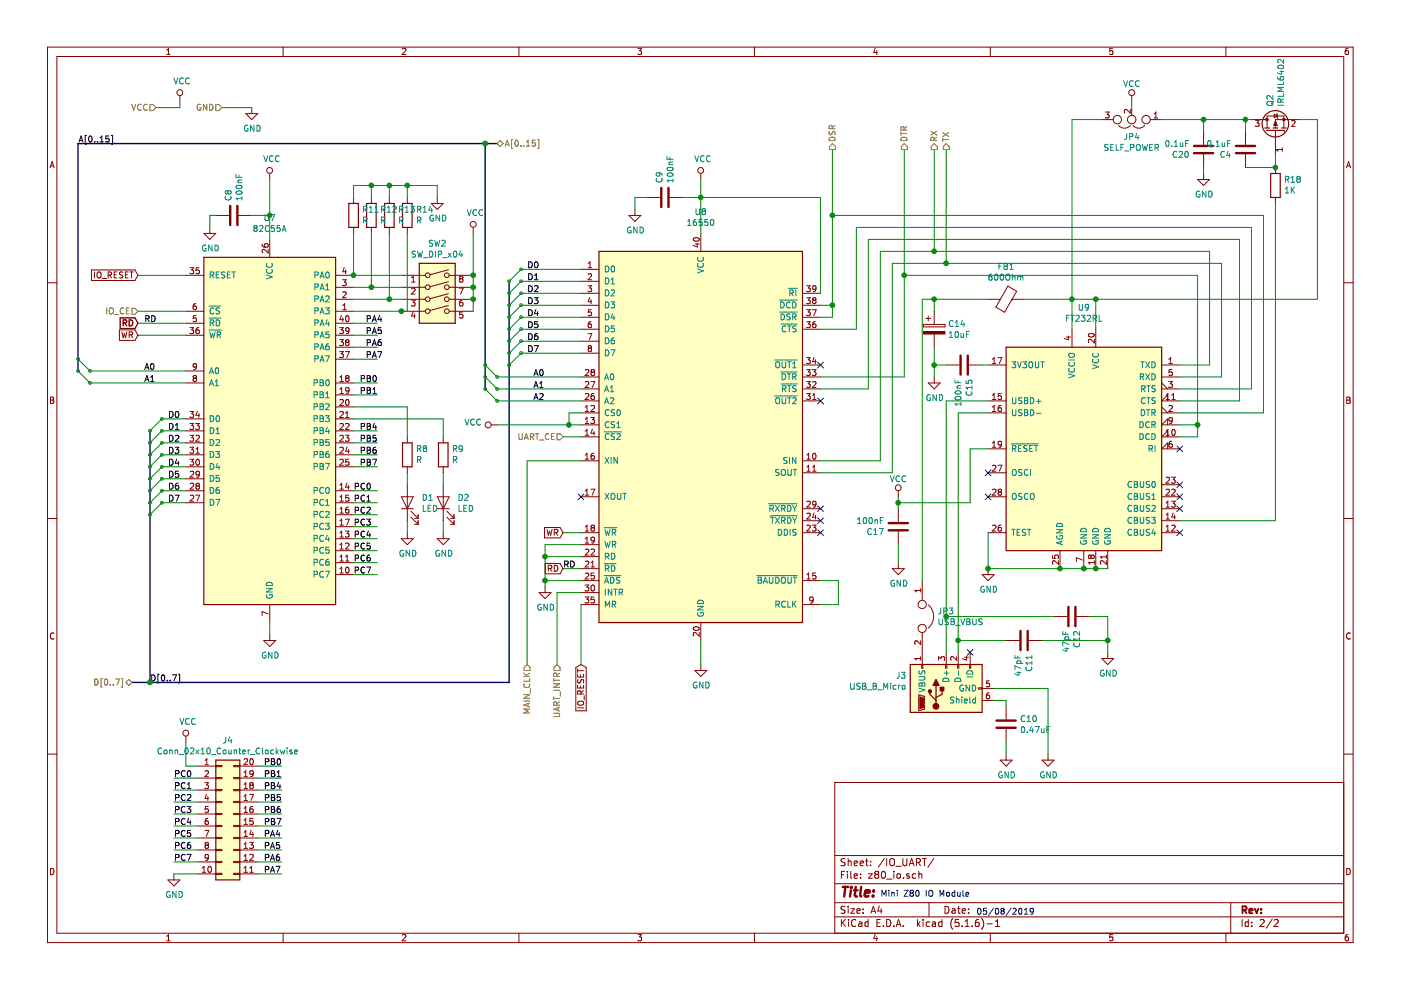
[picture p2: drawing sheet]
EESchema Schematic File Version 4
EELAYER 30 0
EELAYER END
$Descr A4 11693 8268
encoding utf-8
Sheet 2 2
Title ""
Date ""
Rev ""
Comp ""
Comment1 ""
Comment2 ""
Comment3 ""
Comment4 ""
$EndDescr
$Comp
L Interface:82C55A U7
U 1 1
P 2250 3600
F 0 "U7" H 2250 5381 50  0000 C CNN
F 1 "82C55A" H 2250 5290 50  0000 C CNN
F 2 "Package_DIP:DIP-40_W15.24mm_LongPads" H 2250 3900 50  0001 C CNN
F 3 "http://jap.hu/electronic/8255.pdf" H 2250 3900 50  0001 C CNN
	1    2250 3600
	1    0    0    -1  
$EndComp
$Comp
L Device:C C8
U 1 1
P 1950 1800
F 0 "C8" H 2065 1846 50  0000 L CNN
F 1 "100nF" H 2065 1755 50  0000 L CNN
F 2 "Capacitor_THT:C_Disc_D7.0mm_W2.5mm_P5.00mm" H 1988 1650 50  0001 C CNN
F 3 "~" H 1950 1800 50  0001 C CNN
	1    1950 1800
	0    -1   -1   0   
$EndComp
$Comp
L power:GND #PWR0124
U 1 1
P 1750 1900
F 0 "#PWR0124" H 1750 1650 50  0001 C CNN
F 1 "GND" H 1755 1727 50  0000 C CNN
F 2 "" H 1750 1900 50  0001 C CNN
F 3 "" H 1750 1900 50  0001 C CNN
	1    1750 1900
	1    0    0    -1  
$EndComp
$Comp
L power:GND #PWR0125
U 1 1
P 2250 5300
F 0 "#PWR0125" H 2250 5050 50  0001 C CNN
F 1 "GND" H 2255 5127 50  0000 C CNN
F 2 "" H 2250 5300 50  0001 C CNN
F 3 "" H 2250 5300 50  0001 C CNN
	1    2250 5300
	1    0    0    -1  
$EndComp
Wire Wire Line
	2250 5300 2250 5200
Wire Wire Line
	1750 1900 1750 1800
Wire Wire Line
	1750 1800 1800 1800
Wire Wire Line
	2100 1800 2250 1800
Text GLabel 1150 2300 0    50   Input ~ 0
IO_RESET
Wire Wire Line
	1150 2300 1550 2300
Wire Wire Line
	1150 2600 1550 2600
Wire Wire Line
	1550 2700 1150 2700
Wire Wire Line
	1550 2800 1150 2800
Text Label 1200 2700 0    50   ~ 0
RD
Text GLabel 1150 2800 0    50   Input ~ 0
WR
Text Label 1200 3100 0    50   ~ 0
A0
Text Label 1200 3200 0    50   ~ 0
A1
$Comp
L Interface_UART:16550 U8
U 1 1
P 5850 3650
F 0 "U8" H 5850 5531 50  0000 C CNN
F 1 "16550" H 5850 5440 50  0000 C CNN
F 2 "Package_DIP:DIP-40_W15.24mm_LongPads" H 5850 3650 50  0001 C CIN
F 3 "http://www.ti.com/lit/ds/symlink/pc16550d.pdf" H 5850 3650 50  0001 C CNN
	1    5850 3650
	1    0    0    -1  
$EndComp
$Comp
L power:GND #PWR0120
U 1 1
P 5850 5550
F 0 "#PWR0120" H 5850 5300 50  0001 C CNN
F 1 "GND" H 5855 5377 50  0000 C CNN
F 2 "" H 5850 5550 50  0001 C CNN
F 3 "" H 5850 5550 50  0001 C CNN
	1    5850 5550
	1    0    0    -1  
$EndComp
$Comp
L Device:C C9
U 1 1
P 5550 1650
F 0 "C9" H 5665 1696 50  0000 L CNN
F 1 "100nF" H 5665 1605 50  0000 L CNN
F 2 "Capacitor_THT:C_Disc_D7.0mm_W2.5mm_P5.00mm" H 5588 1500 50  0001 C CNN
F 3 "~" H 5550 1650 50  0001 C CNN
	1    5550 1650
	0    -1   -1   0   
$EndComp
$Comp
L power:VCC #PWR0121
U 1 1
P 5850 1500
F 0 "#PWR0121" H 5850 1350 50  0001 C CNN
F 1 "VCC" H 5867 1673 50  0000 C CNN
F 2 "" H 5850 1500 50  0001 C CNN
F 3 "" H 5850 1500 50  0001 C CNN
	1    5850 1500
	1    0    0    -1  
$EndComp
Wire Wire Line
	5850 1500 5850 1650
$Comp
L power:GND #PWR0122
U 1 1
P 5300 1750
F 0 "#PWR0122" H 5300 1500 50  0001 C CNN
F 1 "GND" H 5305 1577 50  0000 C CNN
F 2 "" H 5300 1750 50  0001 C CNN
F 3 "" H 5300 1750 50  0001 C CNN
	1    5300 1750
	1    0    0    -1  
$EndComp
Wire Wire Line
	5700 1650 5850 1650
Wire Wire Line
	5400 1650 5300 1650
Wire Wire Line
	5300 1650 5300 1750
Wire Wire Line
	5850 1950 5850 1650
Connection ~ 5850 1650
Text Label 1400 3500 0    50   ~ 0
D0
Text Label 1400 3600 0    50   ~ 0
D1
Text Label 1400 3700 0    50   ~ 0
D2
Text Label 1400 3800 0    50   ~ 0
D3
Text Label 1400 3900 0    50   ~ 0
D4
Text Label 1400 4000 0    50   ~ 0
D5
Text Label 1400 4100 0    50   ~ 0
D6
Text Label 1400 4200 0    50   ~ 0
D7
Wire Wire Line
	4700 3650 4850 3650
Wire Wire Line
	4850 3550 4750 3550
Wire Wire Line
	4750 3550 4750 3450
Wire Wire Line
	4750 3450 4850 3450
Connection ~ 4750 3550
Wire Wire Line
	6850 4850 7000 4850
Wire Wire Line
	7000 4850 7000 5050
Wire Wire Line
	7000 5050 6850 5050
Text GLabel 4700 4450 0    50   Input ~ 0
WR
Wire Wire Line
	4700 4450 4850 4450
Wire Wire Line
	4850 4750 4700 4750
Text Label 4700 4750 0    50   ~ 0
RD
Wire Wire Line
	5850 5550 5850 5350
Wire Wire Line
	4850 4550 4550 4550
Wire Wire Line
	4550 4550 4550 4650
Wire Wire Line
	4550 4650 4850 4650
Wire Wire Line
	4850 4850 4550 4850
Wire Wire Line
	4550 4850 4550 4650
Connection ~ 4550 4650
$Comp
L power:GND #PWR0127
U 1 1
P 4550 4900
F 0 "#PWR0127" H 4550 4650 50  0001 C CNN
F 1 "GND" H 4555 4727 50  0000 C CNN
F 2 "" H 4550 4900 50  0001 C CNN
F 3 "" H 4550 4900 50  0001 C CNN
	1    4550 4900
	1    0    0    -1  
$EndComp
Wire Wire Line
	4550 4900 4550 4850
Connection ~ 4550 4850
Text GLabel 4850 5550 3    50   Input ~ 0
IO_RESET
Wire Wire Line
	4850 4950 4650 4950
Wire Wire Line
	4650 4950 4650 5550
Wire Wire Line
	4850 5550 4850 5050
Text Label 4450 3250 0    50   ~ 0
A1
Text Label 4450 3350 0    50   ~ 0
A2
Text Label 4450 3150 0    50   ~ 0
A0
Wire Wire Line
	4850 3850 4400 3850
Text Label 4400 2250 0    50   ~ 0
D0
Text Label 4400 2350 0    50   ~ 0
D1
Text Label 4400 2450 0    50   ~ 0
D2
Text Label 4400 2550 0    50   ~ 0
D3
Text Label 4400 2650 0    50   ~ 0
D4
Text Label 4400 2750 0    50   ~ 0
D5
Text Label 4400 2850 0    50   ~ 0
D6
Text Label 4400 2950 0    50   ~ 0
D7
NoConn ~ 4850 4150
$Comp
L Interface_USB:FT232RL U9
U 1 1
P 9050 3750
F 0 "U9" H 9050 4931 50  0000 C CNN
F 1 "FT232RL" H 9050 4840 50  0000 C CNN
F 2 "Package_SO:SSOP-28_5.3x10.2mm_P0.65mm" H 9050 3750 50  0001 C CNN
F 3 "http://www.ftdichip.com/Products/ICs/FT232RL.htm" H 9050 3750 50  0001 C CNN
	1    9050 3750
	1    0    0    -1  
$EndComp
Wire Wire Line
	6850 3850 7350 3850
Wire Wire Line
	7350 3850 7350 2100
Wire Wire Line
	7350 2100 7800 2100
Wire Wire Line
	10100 2100 10100 3050
Wire Wire Line
	10100 3050 9850 3050
Wire Wire Line
	6850 3950 7450 3950
Wire Wire Line
	7450 3950 7450 2200
Wire Wire Line
	7450 2200 7900 2200
Wire Wire Line
	10200 2200 10200 3150
Wire Wire Line
	10200 3150 9850 3150
Wire Wire Line
	6850 3250 7250 3250
Wire Wire Line
	7250 3250 7250 2000
Wire Wire Line
	7250 2000 10350 2000
Wire Wire Line
	10350 2000 10350 3350
Wire Wire Line
	10350 3350 9850 3350
Wire Wire Line
	6850 2750 7150 2750
Wire Wire Line
	7150 2750 7150 1900
Wire Wire Line
	7150 1900 10450 1900
Wire Wire Line
	10450 1900 10450 3250
Wire Wire Line
	10450 3250 9850 3250
Wire Wire Line
	6850 2650 6950 2650
Wire Wire Line
	10550 1800 10550 3450
Wire Wire Line
	10550 3450 9850 3450
NoConn ~ 8250 4150
NoConn ~ 8250 3950
$Comp
L Connector:USB_B_Micro J3
U 1 1
P 7900 5750
F 0 "J3" V 8003 6080 50  0000 L CNN
F 1 "USB_B_Micro" V 7912 6080 50  0000 L CNN
F 2 "Connector_USB:USB_Mini-B_Lumberg_2486_01_Horizontal" H 8050 5700 50  0001 C CNN
F 3 "~" H 8050 5700 50  0001 C CNN
	1    7900 5750
	0    -1   -1   0   
$EndComp
Wire Wire Line
	7900 3350 8250 3350
Wire Wire Line
	8250 3450 8000 3450
NoConn ~ 8100 5450
$Comp
L Device:C C10
U 1 1
P 8400 6050
F 0 "C10" H 8515 6096 50  0000 L CNN
F 1 "0.47uF" H 8515 6005 50  0000 L CNN
F 2 "Capacitor_THT:C_Disc_D3.0mm_W1.6mm_P2.50mm" H 8438 5900 50  0001 C CNN
F 3 "~" H 8400 6050 50  0001 C CNN
	1    8400 6050
	1    0    0    -1  
$EndComp
Wire Wire Line
	8300 5850 8400 5850
Wire Wire Line
	8400 5850 8400 5900
Wire Wire Line
	8300 5750 8750 5750
$Comp
L power:GND #PWR0128
U 1 1
P 8400 6300
F 0 "#PWR0128" H 8400 6050 50  0001 C CNN
F 1 "GND" H 8405 6127 50  0000 C CNN
F 2 "" H 8400 6300 50  0001 C CNN
F 3 "" H 8400 6300 50  0001 C CNN
	1    8400 6300
	1    0    0    -1  
$EndComp
$Comp
L power:GND #PWR0129
U 1 1
P 8750 6300
F 0 "#PWR0129" H 8750 6050 50  0001 C CNN
F 1 "GND" H 8755 6127 50  0000 C CNN
F 2 "" H 8750 6300 50  0001 C CNN
F 3 "" H 8750 6300 50  0001 C CNN
	1    8750 6300
	1    0    0    -1  
$EndComp
Wire Wire Line
	8400 6200 8400 6300
Wire Wire Line
	8750 5750 8750 6300
Wire Wire Line
	6850 3150 7550 3150
Wire Wire Line
	10000 3550 9850 3550
NoConn ~ 9850 4450
NoConn ~ 9850 4250
NoConn ~ 9850 4150
NoConn ~ 9850 4050
Wire Wire Line
	8250 4450 8250 4750
Wire Wire Line
	8250 4750 8850 4750
Connection ~ 8850 4750
Wire Wire Line
	8850 4750 9050 4750
Connection ~ 9050 4750
Wire Wire Line
	9050 4750 9150 4750
Connection ~ 9150 4750
Wire Wire Line
	9150 4750 9250 4750
$Comp
L power:GND #PWR0130
U 1 1
P 8250 4750
F 0 "#PWR0130" H 8250 4500 50  0001 C CNN
F 1 "GND" H 8255 4577 50  0000 C CNN
F 2 "" H 8250 4750 50  0001 C CNN
F 3 "" H 8250 4750 50  0001 C CNN
	1    8250 4750
	1    0    0    -1  
$EndComp
Connection ~ 8250 4750
NoConn ~ 6850 3050
NoConn ~ 6850 3350
NoConn ~ 6850 4450
NoConn ~ 6850 4350
NoConn ~ 6850 4250
Wire Wire Line
	9850 3650 10000 3650
Wire Wire Line
	10000 3650 10000 3550
NoConn ~ 9850 3750
Wire Wire Line
	7900 3350 7900 5150
Wire Wire Line
	8000 3450 8000 5350
$Comp
L Device:C C11
U 1 1
P 8550 5350
F 0 "C11" H 8665 5396 50  0000 L CNN
F 1 "47pF" H 8665 5305 50  0000 L CNN
F 2 "Capacitor_THT:C_Disc_D3.0mm_W1.6mm_P2.50mm" H 8588 5200 50  0001 C CNN
F 3 "~" H 8550 5350 50  0001 C CNN
	1    8550 5350
	0    1    1    0   
$EndComp
$Comp
L Device:C C12
U 1 1
P 8950 5150
F 0 "C12" H 9065 5196 50  0000 L CNN
F 1 "47pF" H 9065 5105 50  0000 L CNN
F 2 "Capacitor_THT:C_Disc_D3.0mm_W1.6mm_P2.50mm" H 8988 5000 50  0001 C CNN
F 3 "~" H 8950 5150 50  0001 C CNN
	1    8950 5150
	0    1    1    0   
$EndComp
Wire Wire Line
	8400 5350 8000 5350
Connection ~ 8000 5350
Wire Wire Line
	8000 5350 8000 5450
Wire Wire Line
	8800 5150 7900 5150
Connection ~ 7900 5150
Wire Wire Line
	7900 5150 7900 5450
Wire Wire Line
	8700 5350 9250 5350
Wire Wire Line
	9250 5350 9250 5150
Wire Wire Line
	9250 5150 9100 5150
$Comp
L power:GND #PWR0131
U 1 1
P 9250 5450
F 0 "#PWR0131" H 9250 5200 50  0001 C CNN
F 1 "GND" H 9255 5277 50  0000 C CNN
F 2 "" H 9250 5450 50  0001 C CNN
F 3 "" H 9250 5450 50  0001 C CNN
	1    9250 5450
	1    0    0    -1  
$EndComp
Wire Wire Line
	9250 5450 9250 5350
Connection ~ 9250 5350
Text Notes 7350 7500 0    50   ~ 0
Mini Z80 IO Module
Text Notes 8150 7650 0    50   ~ 0
05/08/2019
$Comp
L Device:Ferrite_Bead FB1
U 1 1
P 8400 2500
F 0 "FB1" V 8126 2500 50  0000 C CNN
F 1 "600Ohm" V 8217 2500 50  0000 C CNN
F 2 "Inductor_SMD:L_0805_2012Metric" V 8330 2500 50  0001 C CNN
F 3 "~" H 8400 2500 50  0001 C CNN
	1    8400 2500
	0    1    1    0   
$EndComp
Wire Wire Line
	7700 2500 7800 2500
$Comp
L power:GND #PWR0133
U 1 1
P 7800 3150
F 0 "#PWR0133" H 7800 2900 50  0001 C CNN
F 1 "GND" H 7805 2977 50  0000 C CNN
F 2 "" H 7800 3150 50  0001 C CNN
F 3 "" H 7800 3150 50  0001 C CNN
	1    7800 3150
	1    0    0    -1  
$EndComp
Wire Wire Line
	7800 3150 7800 3050
Wire Wire Line
	7800 3050 7900 3050
Wire Wire Line
	8200 3050 8250 3050
Wire Bus Line
	650  1200 4050 1200
Entry Wire Line
	4050 3250 4150 3350
Entry Wire Line
	4050 3150 4150 3250
Entry Wire Line
	4050 3050 4150 3150
Wire Wire Line
	4150 3150 4850 3150
Wire Wire Line
	4150 3250 4850 3250
Wire Wire Line
	4150 3350 4850 3350
Entry Wire Line
	650  3000 750  3100
Entry Wire Line
	650  3100 750  3200
Wire Wire Line
	750  3100 1550 3100
Wire Wire Line
	750  3200 1550 3200
Text GLabel 1150 2700 0    50   Input ~ 0
RD
Text GLabel 1150 2700 0    50   Input ~ 0
RD
Text GLabel 4700 4750 0    50   Input ~ 0
RD
Text Label 650  1200 0    50   ~ 0
A[0..15]
Wire Bus Line
	1250 5700 4250 5700
Entry Wire Line
	4250 2350 4350 2250
Entry Wire Line
	1250 3600 1350 3500
Wire Wire Line
	4350 2250 4850 2250
Wire Wire Line
	1350 3500 1550 3500
Wire Bus Line
	1250 5700 1100 5700
Connection ~ 1250 5700
Text HLabel 1100 5700 0    50   BiDi ~ 0
D[0..7]
Connection ~ 4050 1200
Text HLabel 4150 1200 2    50   BiDi ~ 0
A[0..15]
Wire Bus Line
	4050 1200 4150 1200
Text Label 1250 5700 0    50   ~ 0
D[0..7]
$Comp
L Switch:SW_DIP_x04 SW2
U 1 1
P 3650 2500
F 0 "SW2" H 3650 2967 50  0000 C CNN
F 1 "SW_DIP_x04" H 3650 2876 50  0000 C CNN
F 2 "Package_DIP:DIP-8_W7.62mm_LongPads" H 3650 2500 50  0001 C CNN
F 3 "~" H 3650 2500 50  0001 C CNN
	1    3650 2500
	1    0    0    -1  
$EndComp
Wire Wire Line
	3950 2600 3950 2500
Connection ~ 3950 2300
Wire Wire Line
	3950 2300 3950 1950
Connection ~ 3950 2400
Wire Wire Line
	3950 2400 3950 2300
Connection ~ 3950 2500
Wire Wire Line
	3950 2500 3950 2400
$Comp
L power:VCC #PWR0144
U 1 1
P 3950 1950
F 0 "#PWR0144" H 3950 1800 50  0001 C CNN
F 1 "VCC" H 3967 2123 50  0000 C CNN
F 2 "" H 3950 1950 50  0001 C CNN
F 3 "" H 3950 1950 50  0001 C CNN
	1    3950 1950
	1    0    0    -1  
$EndComp
$Comp
L Device:R R11
U 1 1
P 2950 1800
F 0 "R11" H 2880 1754 50  0000 R CNN
F 1 "R" H 2880 1845 50  0000 R CNN
F 2 "Resistor_THT:R_Axial_DIN0207_L6.3mm_D2.5mm_P7.62mm_Horizontal" V 2880 1800 50  0001 C CNN
F 3 "~" H 2950 1800 50  0001 C CNN
	1    2950 1800
	-1   0    0    1   
$EndComp
$Comp
L Device:R R12
U 1 1
P 3100 1800
F 0 "R12" H 3030 1754 50  0000 R CNN
F 1 "R" H 3030 1845 50  0000 R CNN
F 2 "Resistor_THT:R_Axial_DIN0207_L6.3mm_D2.5mm_P7.62mm_Horizontal" V 3030 1800 50  0001 C CNN
F 3 "~" H 3100 1800 50  0001 C CNN
	1    3100 1800
	-1   0    0    1   
$EndComp
$Comp
L Device:R R13
U 1 1
P 3250 1800
F 0 "R13" H 3180 1754 50  0000 R CNN
F 1 "R" H 3180 1845 50  0000 R CNN
F 2 "Resistor_THT:R_Axial_DIN0207_L6.3mm_D2.5mm_P7.62mm_Horizontal" V 3180 1800 50  0001 C CNN
F 3 "~" H 3250 1800 50  0001 C CNN
	1    3250 1800
	-1   0    0    1   
$EndComp
$Comp
L Device:R R14
U 1 1
P 3400 1800
F 0 "R14" H 3330 1754 50  0000 R CNN
F 1 "R" H 3330 1845 50  0000 R CNN
F 2 "Resistor_THT:R_Axial_DIN0207_L6.3mm_D2.5mm_P7.62mm_Horizontal" V 3330 1800 50  0001 C CNN
F 3 "~" H 3400 1800 50  0001 C CNN
	1    3400 1800
	-1   0    0    1   
$EndComp
Wire Wire Line
	2950 2300 3350 2300
Wire Wire Line
	2950 2400 3100 2400
Wire Wire Line
	2950 2500 3250 2500
Wire Wire Line
	2950 2600 3350 2600
Wire Wire Line
	2950 1950 2950 2300
Connection ~ 2950 2300
Wire Wire Line
	3100 1950 3100 2400
Connection ~ 3100 2400
Wire Wire Line
	3100 2400 3350 2400
Wire Wire Line
	3250 1950 3250 2500
Connection ~ 3250 2500
Wire Wire Line
	3250 2500 3350 2500
Wire Wire Line
	3400 1950 3400 2600
Wire Wire Line
	3400 2600 3350 2600
Connection ~ 3350 2600
Wire Wire Line
	2950 1650 2950 1550
Wire Wire Line
	2950 1550 3100 1550
Wire Wire Line
	3100 1550 3100 1650
Connection ~ 3100 1550
Wire Wire Line
	3100 1550 3250 1550
Wire Wire Line
	3250 1650 3250 1550
Connection ~ 3250 1550
Wire Wire Line
	3250 1550 3400 1550
Wire Wire Line
	3400 1650 3400 1550
Connection ~ 3400 1550
Wire Wire Line
	3400 1550 3650 1550
$Comp
L power:GND #PWR0145
U 1 1
P 3650 1650
F 0 "#PWR0145" H 3650 1400 50  0001 C CNN
F 1 "GND" H 3655 1477 50  0000 C CNN
F 2 "" H 3650 1650 50  0001 C CNN
F 3 "" H 3650 1650 50  0001 C CNN
	1    3650 1650
	1    0    0    -1  
$EndComp
Wire Wire Line
	3650 1650 3650 1550
Wire Wire Line
	3700 4450 3700 4350
$Comp
L power:GND #PWR0140
U 1 1
P 3700 4450
F 0 "#PWR0140" H 3700 4200 50  0001 C CNN
F 1 "GND" H 3705 4277 50  0000 C CNN
F 2 "" H 3700 4450 50  0001 C CNN
F 3 "" H 3700 4450 50  0001 C CNN
	1    3700 4450
	1    0    0    -1  
$EndComp
Wire Wire Line
	3700 3950 3700 4050
Wire Wire Line
	3400 3400 3400 3650
Wire Wire Line
	2950 3500 3700 3500
Wire Wire Line
	3700 3500 3700 3650
$Comp
L Device:LED D2
U 1 1
P 3700 4200
F 0 "D2" V 3739 4083 50  0000 R CNN
F 1 "LED" V 3648 4083 50  0000 R CNN
F 2 "LED_THT:LED_D3.0mm" H 3700 4200 50  0001 C CNN
F 3 "~" H 3700 4200 50  0001 C CNN
	1    3700 4200
	0    -1   -1   0   
$EndComp
$Comp
L Device:R R9
U 1 1
P 3700 3800
F 0 "R9" H 3630 3754 50  0000 R CNN
F 1 "R" H 3630 3845 50  0000 R CNN
F 2 "Resistor_THT:R_Axial_DIN0207_L6.3mm_D2.5mm_P7.62mm_Horizontal" V 3630 3800 50  0001 C CNN
F 3 "~" H 3700 3800 50  0001 C CNN
	1    3700 3800
	-1   0    0    1   
$EndComp
Wire Wire Line
	3400 4450 3400 4350
Wire Wire Line
	3400 3400 2950 3400
$Comp
L power:GND #PWR0139
U 1 1
P 3400 4450
F 0 "#PWR0139" H 3400 4200 50  0001 C CNN
F 1 "GND" H 3405 4277 50  0000 C CNN
F 2 "" H 3400 4450 50  0001 C CNN
F 3 "" H 3400 4450 50  0001 C CNN
	1    3400 4450
	1    0    0    -1  
$EndComp
Wire Wire Line
	3400 3950 3400 4050
$Comp
L Device:LED D1
U 1 1
P 3400 4200
F 0 "D1" V 3439 4083 50  0000 R CNN
F 1 "LED" V 3348 4083 50  0000 R CNN
F 2 "LED_THT:LED_D3.0mm" H 3400 4200 50  0001 C CNN
F 3 "~" H 3400 4200 50  0001 C CNN
F 4 "GREEN" V 3400 4200 50  0001 C CNN "Color"
	1    3400 4200
	0    -1   -1   0   
$EndComp
$Comp
L Device:R R8
U 1 1
P 3400 3800
F 0 "R8" H 3330 3754 50  0000 R CNN
F 1 "R" H 3330 3845 50  0000 R CNN
F 2 "Resistor_THT:R_Axial_DIN0207_L6.3mm_D2.5mm_P7.62mm_Horizontal" V 3330 3800 50  0001 C CNN
F 3 "~" H 3400 3800 50  0001 C CNN
	1    3400 3800
	-1   0    0    1   
$EndComp
$Comp
L Connector_Generic:Conn_02x10_Counter_Clockwise J4
U 1 1
P 1850 6800
F 0 "J4" H 1900 7417 50  0000 C CNN
F 1 "Conn_02x10_Counter_Clockwise" H 1900 7326 50  0000 C CNN
F 2 "Connector_IDC:IDC-Header_2x10_P2.54mm_Horizontal" H 1850 6800 50  0001 C CNN
F 3 "~" H 1850 6800 50  0001 C CNN
	1    1850 6800
	1    0    0    -1  
$EndComp
Text Label 2950 4100 0    50   ~ 0
PC0
Text Label 2950 4200 0    50   ~ 0
PC1
Text Label 2950 4300 0    50   ~ 0
PC2
Text Label 2950 4400 0    50   ~ 0
PC3
Text Label 2950 4500 0    50   ~ 0
PC4
Text Label 2950 4600 0    50   ~ 0
PC5
Text Label 2950 4700 0    50   ~ 0
PC6
Text Label 2950 4800 0    50   ~ 0
PC7
Wire Wire Line
	2950 4100 3150 4100
Wire Wire Line
	2950 4200 3150 4200
Wire Wire Line
	2950 4300 3150 4300
Wire Wire Line
	2950 4400 3150 4400
Wire Wire Line
	2950 4500 3150 4500
Wire Wire Line
	2950 4600 3150 4600
Wire Wire Line
	2950 4700 3150 4700
Wire Wire Line
	2950 4800 3150 4800
Wire Wire Line
	1650 6500 1450 6500
Wire Wire Line
	1650 6600 1450 6600
Wire Wire Line
	1650 6700 1450 6700
Wire Wire Line
	1650 6800 1450 6800
Wire Wire Line
	1450 6900 1650 6900
Wire Wire Line
	1450 7000 1650 7000
Text Label 1450 6500 0    50   ~ 0
PC0
Text Label 1450 6600 0    50   ~ 0
PC1
Text Label 1450 6700 0    50   ~ 0
PC2
Text Label 1450 6800 0    50   ~ 0
PC3
Text Label 1450 6900 0    50   ~ 0
PC4
Text Label 1450 7000 0    50   ~ 0
PC5
Wire Wire Line
	1650 7100 1450 7100
Wire Wire Line
	1650 7200 1450 7200
Wire Wire Line
	1650 7300 1450 7300
Text Label 1450 7100 0    50   ~ 0
PC6
Text Label 1450 7200 0    50   ~ 0
PC7
Wire Wire Line
	2150 6400 2350 6400
Wire Wire Line
	2150 6500 2350 6500
Wire Wire Line
	2150 6600 2350 6600
Wire Wire Line
	2150 6700 2350 6700
Wire Wire Line
	2150 6800 2350 6800
Wire Wire Line
	2150 6900 2350 6900
Wire Wire Line
	2150 7100 2350 7100
Wire Wire Line
	2150 7200 2350 7200
Wire Wire Line
	2150 7300 2350 7300
Text Label 2200 6400 0    50   ~ 0
PB0
Text Label 2200 6500 0    50   ~ 0
PB1
Wire Wire Line
	2950 3200 3150 3200
Wire Wire Line
	2950 3300 3150 3300
Text Label 3000 3200 0    50   ~ 0
PB0
Text Label 3000 3300 0    50   ~ 0
PB1
Text Label 2200 6600 0    50   ~ 0
PB4
Text Label 2200 6700 0    50   ~ 0
PB5
Text Label 2200 6800 0    50   ~ 0
PB6
Text Label 2200 6900 0    50   ~ 0
PB7
Wire Wire Line
	2950 3600 3150 3600
Wire Wire Line
	2950 3700 3150 3700
Wire Wire Line
	2950 3800 3150 3800
Wire Wire Line
	2950 3900 3150 3900
Text Label 3000 3600 0    50   ~ 0
PB4
Text Label 3000 3700 0    50   ~ 0
PB5
Text Label 3000 3800 0    50   ~ 0
PB6
Text Label 3000 3900 0    50   ~ 0
PB7
Wire Wire Line
	1550 6400 1650 6400
$Comp
L power:GND #PWR0147
U 1 1
P 1450 7300
F 0 "#PWR0147" H 1450 7050 50  0001 C CNN
F 1 "GND" H 1455 7127 50  0000 C CNN
F 2 "" H 1450 7300 50  0001 C CNN
F 3 "" H 1450 7300 50  0001 C CNN
	1    1450 7300
	1    0    0    -1  
$EndComp
Wire Wire Line
	2150 7000 2350 7000
Text Label 2200 7000 0    50   ~ 0
PA4
Text Label 2200 7100 0    50   ~ 0
PA5
Text Label 2200 7200 0    50   ~ 0
PA6
Text Label 2200 7300 0    50   ~ 0
PA7
Wire Wire Line
	2950 3000 3150 3000
Text Label 3050 3000 0    50   ~ 0
PA7
Wire Wire Line
	2950 2900 3150 2900
Text Label 3050 2900 0    50   ~ 0
PA6
Wire Wire Line
	2950 2800 3150 2800
Text Label 3050 2800 0    50   ~ 0
PA5
Wire Wire Line
	2950 2700 3150 2700
Text Label 3050 2700 0    50   ~ 0
PA4
Text HLabel 1150 2600 0    50   Input ~ 0
IO_CE
Text HLabel 4700 3650 0    50   Input ~ 0
UART_CE
Entry Wire Line
	1250 3700 1350 3600
Entry Wire Line
	1250 3800 1350 3700
Entry Wire Line
	1250 3900 1350 3800
Entry Wire Line
	1250 4000 1350 3900
Entry Wire Line
	1250 4100 1350 4000
Entry Wire Line
	1250 4200 1350 4100
Entry Wire Line
	1250 4300 1350 4200
Wire Wire Line
	1350 3600 1550 3600
Wire Wire Line
	1350 3700 1550 3700
Wire Wire Line
	1350 3800 1550 3800
Wire Wire Line
	1350 3900 1550 3900
Wire Wire Line
	1350 4000 1550 4000
Wire Wire Line
	1350 4100 1550 4100
Wire Wire Line
	1350 4200 1550 4200
Entry Wire Line
	4250 2450 4350 2350
Entry Wire Line
	4250 2550 4350 2450
Entry Wire Line
	4250 2650 4350 2550
Entry Wire Line
	4250 2750 4350 2650
Entry Wire Line
	4250 2850 4350 2750
Entry Wire Line
	4250 2950 4350 2850
Entry Wire Line
	4250 3050 4350 2950
Wire Wire Line
	4350 2350 4850 2350
Wire Wire Line
	4350 2450 4850 2450
Wire Wire Line
	4350 2550 4850 2550
Wire Wire Line
	4350 2650 4850 2650
Wire Wire Line
	4350 2750 4850 2750
Wire Wire Line
	4350 2850 4850 2850
Wire Wire Line
	4350 2950 4850 2950
Wire Wire Line
	2250 1800 2250 2000
Text HLabel 1300 900  0    50   Input ~ 0
VCC
$Comp
L power:VCC #PWR0149
U 1 1
P 1500 850
F 0 "#PWR0149" H 1500 700 50  0001 C CNN
F 1 "VCC" H 1517 1023 50  0000 C CNN
F 2 "" H 1500 850 50  0001 C CNN
F 3 "" H 1500 850 50  0001 C CNN
	1    1500 850 
	1    0    0    -1  
$EndComp
Wire Wire Line
	1500 850  1500 900 
Wire Wire Line
	1500 900  1300 900 
Text HLabel 1850 900  0    50   Input ~ 0
GND
$Comp
L power:GND #PWR0151
U 1 1
P 2100 900
F 0 "#PWR0151" H 2100 650 50  0001 C CNN
F 1 "GND" H 2105 727 50  0000 C CNN
F 2 "" H 2100 900 50  0001 C CNN
F 3 "" H 2100 900 50  0001 C CNN
	1    2100 900 
	1    0    0    -1  
$EndComp
Wire Wire Line
	1850 900  2100 900 
$Comp
L power:VCC #PWR0126
U 1 1
P 4150 3550
F 0 "#PWR0126" H 4150 3400 50  0001 C CNN
F 1 "VCC" V 4168 3677 50  0000 L CNN
F 2 "" H 4150 3550 50  0001 C CNN
F 3 "" H 4150 3550 50  0001 C CNN
	1    4150 3550
	0    -1   -1   0   
$EndComp
Wire Wire Line
	4150 3550 4750 3550
$Comp
L power:VCC #PWR0123
U 1 1
P 2250 1500
F 0 "#PWR0123" H 2250 1350 50  0001 C CNN
F 1 "VCC" H 2267 1673 50  0000 C CNN
F 2 "" H 2250 1500 50  0001 C CNN
F 3 "" H 2250 1500 50  0001 C CNN
	1    2250 1500
	1    0    0    -1  
$EndComp
Wire Wire Line
	2250 1800 2250 1500
Connection ~ 2250 1800
$Comp
L power:VCC #PWR0146
U 1 1
P 1550 6200
F 0 "#PWR0146" H 1550 6050 50  0001 C CNN
F 1 "VCC" H 1567 6373 50  0000 C CNN
F 2 "" H 1550 6200 50  0001 C CNN
F 3 "" H 1550 6200 50  0001 C CNN
	1    1550 6200
	1    0    0    -1  
$EndComp
Wire Wire Line
	1550 6400 1550 6200
Text HLabel 4650 5550 3    50   Input ~ 0
UART_INTR
Text HLabel 4400 5550 3    50   Input ~ 0
MAIN_CLK
Wire Wire Line
	4400 5550 4400 3850
$Comp
L Device:C C17
U 1 1
P 7500 4400
F 0 "C17" H 7615 4446 50  0000 L CNN
F 1 "100nF" H 7615 4355 50  0000 L CNN
F 2 "Capacitor_THT:C_Disc_D7.0mm_W2.5mm_P5.00mm" H 7538 4250 50  0001 C CNN
F 3 "~" H 7500 4400 50  0001 C CNN
	1    7500 4400
	-1   0    0    1   
$EndComp
$Comp
L power:GND #PWR0119
U 1 1
P 7500 4700
F 0 "#PWR0119" H 7500 4450 50  0001 C CNN
F 1 "GND" H 7505 4527 50  0000 C CNN
F 2 "" H 7500 4700 50  0001 C CNN
F 3 "" H 7500 4700 50  0001 C CNN
	1    7500 4700
	1    0    0    -1  
$EndComp
Wire Wire Line
	7500 4700 7500 4550
Wire Wire Line
	7500 4250 7500 4200
Wire Wire Line
	7500 4200 8100 4200
Wire Wire Line
	8100 4200 8100 3750
Wire Wire Line
	8100 3750 8250 3750
Wire Wire Line
	8550 2500 8950 2500
$Comp
L Device:CP C14
U 1 1
P 7800 2750
F 0 "C14" H 7915 2796 50  0000 L CNN
F 1 "10uF" H 7915 2705 50  0000 L CNN
F 2 "Capacitor_THT:CP_Radial_D5.0mm_P2.50mm" H 7838 2600 50  0001 C CNN
F 3 "~" H 7800 2750 50  0001 C CNN
	1    7800 2750
	1    0    0    -1  
$EndComp
Wire Wire Line
	8950 2750 8950 2500
Wire Wire Line
	8950 2500 9150 2500
Wire Wire Line
	9150 2500 9150 2750
Connection ~ 8950 2500
Wire Wire Line
	7800 2600 7800 2500
Connection ~ 7800 2500
Wire Wire Line
	7800 2900 7800 3050
Connection ~ 7800 3050
Wire Wire Line
	7800 2500 8250 2500
$Comp
L Device:C C15
U 1 1
P 8050 3050
F 0 "C15" H 8165 3096 50  0000 L CNN
F 1 "100nF" H 8165 3005 50  0000 L CNN
F 2 "Capacitor_THT:C_Disc_D7.0mm_W2.5mm_P5.00mm" H 8088 2900 50  0001 C CNN
F 3 "~" H 8050 3050 50  0001 C CNN
	1    8050 3050
	0    1    1    0   
$EndComp
$Comp
L Transistor_FET:IRLML6402 Q2
U 1 1
P 10650 1100
F 0 "Q2" H 10856 1146 50  0000 L CNN
F 1 "IRLML6402" H 10856 1055 50  0000 L CNN
F 2 "Package_TO_SOT_SMD:SOT-23" H 10850 1025 50  0001 L CIN
F 3 "https://www.infineon.com/dgdl/irlml6402pbf.pdf?fileId=5546d462533600a401535668d5c2263c" H 10650 1100 50  0001 L CNN
	1    10650 1100
	0    -1   -1   0   
$EndComp
$Comp
L Device:R R18
U 1 1
P 10650 1550
F 0 "R18" H 10580 1504 50  0000 R CNN
F 1 "1K" H 10580 1595 50  0000 R CNN
F 2 "Resistor_THT:R_Axial_DIN0207_L6.3mm_D2.5mm_P7.62mm_Horizontal" V 10580 1550 50  0001 C CNN
F 3 "~" H 10650 1550 50  0001 C CNN
	1    10650 1550
	-1   0    0    1   
$EndComp
Wire Wire Line
	10650 1400 10650 1300
$Comp
L Device:C C4
U 1 1
P 10400 1250
F 0 "C4" H 10515 1296 50  0000 L CNN
F 1 "0.1uF" H 10515 1205 50  0000 L CNN
F 2 "Capacitor_THT:C_Disc_D3.0mm_W1.6mm_P2.50mm" H 10438 1100 50  0001 C CNN
F 3 "~" H 10400 1250 50  0001 C CNN
	1    10400 1250
	-1   0    0    1   
$EndComp
Wire Wire Line
	10400 1400 10650 1400
Connection ~ 10650 1400
Wire Wire Line
	10400 1100 10400 1000
Wire Wire Line
	10400 1000 10450 1000
$Comp
L Device:C C20
U 1 1
P 10050 1250
F 0 "C20" H 10165 1296 50  0000 L CNN
F 1 "0.1uF" H 10165 1205 50  0000 L CNN
F 2 "Capacitor_THT:C_Disc_D3.0mm_W1.6mm_P2.50mm" H 10088 1100 50  0001 C CNN
F 3 "~" H 10050 1250 50  0001 C CNN
	1    10050 1250
	-1   0    0    1   
$EndComp
Wire Wire Line
	10050 1100 10050 1000
Wire Wire Line
	10050 1000 10400 1000
Connection ~ 10400 1000
$Comp
L power:GND #PWR0102
U 1 1
P 10050 1450
F 0 "#PWR0102" H 10050 1200 50  0001 C CNN
F 1 "GND" H 10055 1277 50  0000 C CNN
F 2 "" H 10050 1450 50  0001 C CNN
F 3 "" H 10050 1450 50  0001 C CNN
	1    10050 1450
	1    0    0    -1  
$EndComp
Wire Wire Line
	10050 1400 10050 1450
$Comp
L power:VCC #PWR0103
U 1 1
P 9450 850
F 0 "#PWR0103" H 9450 700 50  0001 C CNN
F 1 "VCC" H 9450 1000 50  0000 C CNN
F 2 "" H 9450 850 50  0001 C CNN
F 3 "" H 9450 850 50  0001 C CNN
	1    9450 850 
	1    0    0    -1  
$EndComp
$Comp
L Device:Jumper_NC_Dual JP4
U 1 1
P 9450 1000
F 0 "JP4" H 9450 1147 50  0000 C CNN
F 1 "SELF_POWER" H 9450 1238 50  0000 C CNN
F 2 "Connector_PinHeader_2.54mm:PinHeader_1x03_P2.54mm_Vertical" H 9450 1000 50  0001 C CNN
F 3 "~" H 9450 1000 50  0001 C CNN
	1    9450 1000
	-1   0    0    1   
$EndComp
Wire Wire Line
	9450 900  9450 850 
$Comp
L power:VCC #PWR0132
U 1 1
P 7500 4150
F 0 "#PWR0132" H 7500 4000 50  0001 C CNN
F 1 "VCC" H 7500 4300 50  0000 C CNN
F 2 "" H 7500 4150 50  0001 C CNN
F 3 "" H 7500 4150 50  0001 C CNN
	1    7500 4150
	1    0    0    -1  
$EndComp
Wire Wire Line
	7500 4200 7500 4150
Connection ~ 7500 4200
Wire Wire Line
	6850 2450 6850 1650
Wire Wire Line
	6850 1650 5850 1650
Wire Wire Line
	6950 2650 6950 2550
Wire Wire Line
	7800 2100 7800 1250
Connection ~ 7800 2100
Wire Wire Line
	7800 2100 10100 2100
Wire Wire Line
	7900 2200 7900 1250
Connection ~ 7900 2200
Wire Wire Line
	7900 2200 10200 2200
Text HLabel 6950 1250 1    50   Output ~ 0
DSR
Text HLabel 7550 1250 1    50   Output ~ 0
DTR
Text HLabel 7800 1250 1    50   Output ~ 0
RX
Text HLabel 7900 1250 1    50   Output ~ 0
TX
Connection ~ 6950 2550
Wire Wire Line
	6950 2550 6950 1800
Wire Wire Line
	6950 2550 6850 2550
Wire Wire Line
	6950 1800 10550 1800
Connection ~ 6950 1800
Wire Wire Line
	6950 1800 6950 1250
Wire Wire Line
	9700 1000 10050 1000
Connection ~ 10050 1000
Wire Wire Line
	10850 1000 11000 1000
Wire Wire Line
	9850 4350 10650 4350
Connection ~ 10000 3550
Wire Wire Line
	10000 2300 10000 3550
Wire Wire Line
	7550 3150 7550 2300
Wire Wire Line
	7550 2300 7550 1250
Connection ~ 7550 2300
Wire Wire Line
	7550 2300 10000 2300
Wire Wire Line
	10650 1700 10650 4350
Wire Wire Line
	9150 2500 11000 2500
Wire Wire Line
	11000 1000 11000 2500
Connection ~ 9150 2500
Wire Wire Line
	8950 1000 9200 1000
Wire Wire Line
	7700 2500 7700 4850
Wire Wire Line
	8950 1000 8950 2500
$Comp
L Device:Jumper JP3
U 1 1
P 7700 5150
F 0 "JP3" V 7654 5277 50  0000 L CNN
F 1 "USB_VBUS" V 7745 5277 50  0000 L CNN
F 2 "Connector_PinHeader_2.54mm:PinHeader_1x02_P2.54mm_Vertical" H 7700 5150 50  0001 C CNN
F 3 "~" H 7700 5150 50  0001 C CNN
	1    7700 5150
	0    1    1    0   
$EndComp
Wire Bus Line
	650  1200 650  3100
Wire Bus Line
	4050 1200 4050 3250
Wire Bus Line
	4250 2350 4250 5700
Wire Bus Line
	1250 3600 1250 5700
$EndSCHEMATC
